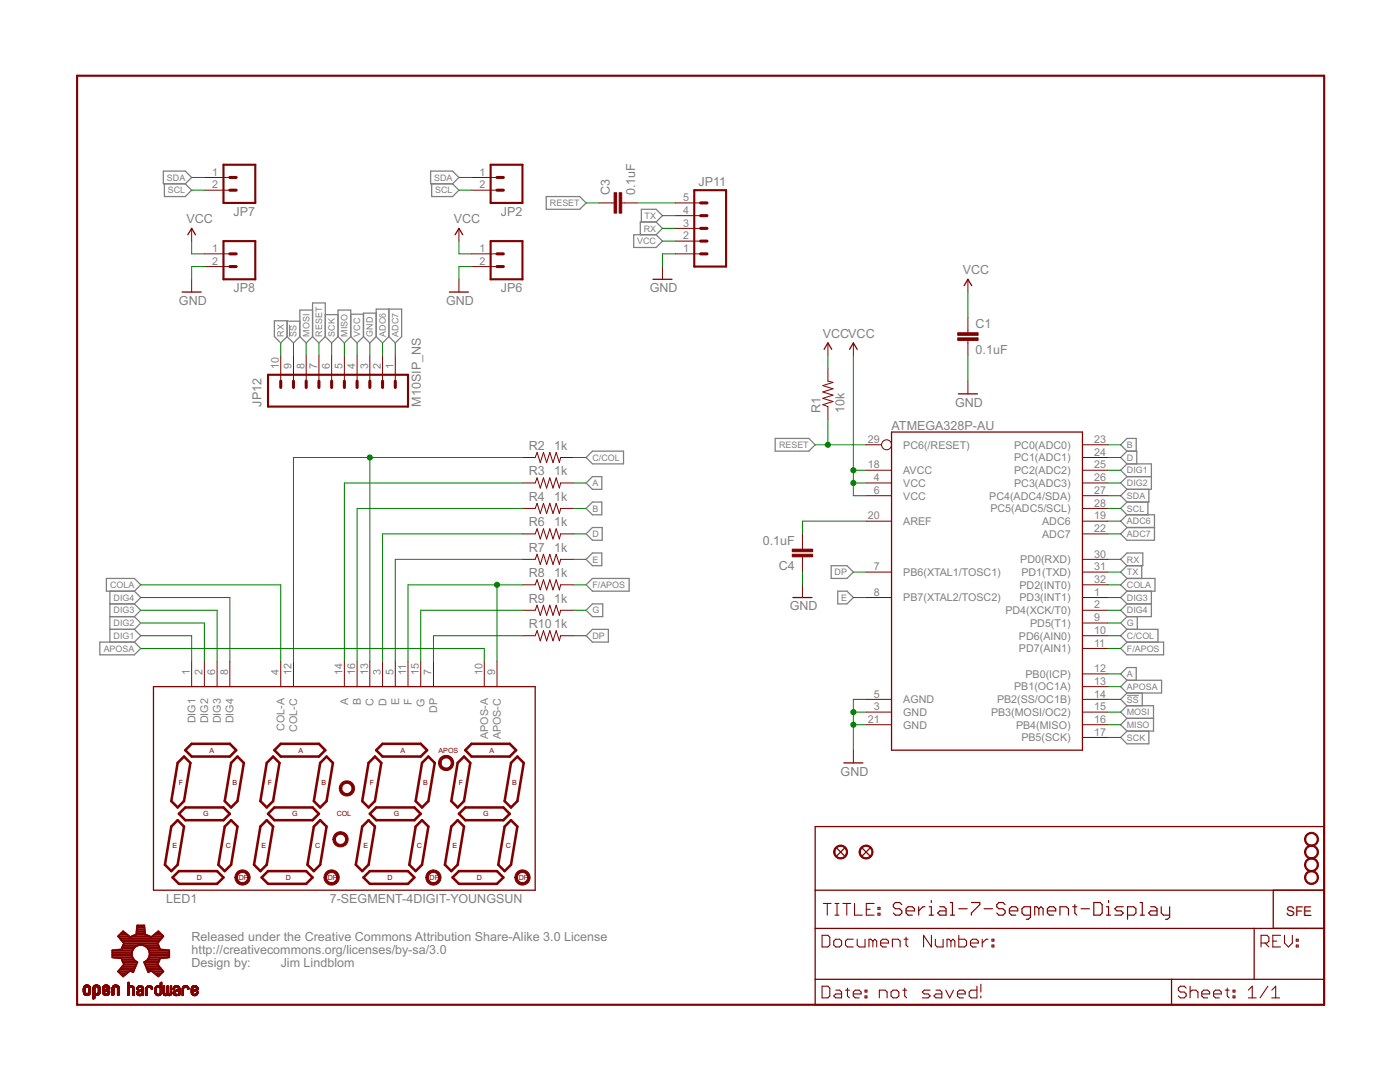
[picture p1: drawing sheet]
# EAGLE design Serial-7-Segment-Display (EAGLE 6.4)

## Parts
ATMEGA328P-AU  ATMEGA328P-AU  ATMEGA168  [TQFP32-08]
C1  0.1uF  CAP0402-CAP  [0402-CAP]
C3  0.1uF  CAP0402-CAP  [0402-CAP]
C4  0.1uF  CAP0402-CAP  [0402-CAP]
JP1  STAND-OFF  [STAND-OFF]
JP2  M021X02_NO_SILK  [1X02_NO_SILK]
JP3  STAND-OFF  [STAND-OFF]
JP4  STAND-OFF  [STAND-OFF]
JP5  STAND-OFF  [STAND-OFF]
JP6  M021X02_NO_SILK  [1X02_NO_SILK]
JP7  M021X02_NO_SILK  [1X02_NO_SILK]
JP8  M021X02_NO_SILK  [1X02_NO_SILK]
JP9  FIDUCIALUFIDUCIAL  [MICRO-FIDUCIAL]
JP10  FIDUCIALUFIDUCIAL  [MICRO-FIDUCIAL]
JP11  M05PTH-NS  [1X05_NO_SILK]
JP12  M10SIP_NS  [1X10_NO_SILK]
LED1  7-SEGMENT-4DIGIT-YOUNGSUN  [7-SEGMENT-4DIGIT-YOUNGSUN]
R1  10k  RESISTOR0402-RES  [0402-RES]
R2  1k  RESISTOR0402-RES  [0402-RES]
R3  1k  RESISTOR0402-RES  [0402-RES]
R4  1k  RESISTOR0402-RES  [0402-RES]
R6  1k  RESISTOR0402-RES  [0402-RES]
R7  1k  RESISTOR0402-RES  [0402-RES]
R8  1k  RESISTOR0402-RES  [0402-RES]
R9  1k  RESISTOR0402-RES  [0402-RES]
R10  1k  RESISTOR0402-RES  [0402-RES]
U$1  CREATIVE_COMMONS  [CREATIVE_COMMONS]
U$2  LOGO-SFESK  [SFE-LOGO-FLAME]
U$4  OSHW-LOGOS  [OSHW-LOGO-S]

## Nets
!SS: ATMEGA328P-AU.14(PB2(SS/OC1B)) JP12.9
A: ATMEGA328P-AU.12(PB0(ICP)) R3.2
ADC6: ATMEGA328P-AU.19(ADC6) JP12.2
ADC7: ATMEGA328P-AU.22(ADC7) JP12.1
APOSA: ATMEGA328P-AU.13(PB1(OC1A)) LED1.10(APOS-A)
B: ATMEGA328P-AU.23(PC0(ADC0)) R4.2
C/COL: ATMEGA328P-AU.10(PD6(AIN0)) R2.2
COLA: ATMEGA328P-AU.32(PD2(INT0)) LED1.4(COL-A)
D: ATMEGA328P-AU.24(PC1(ADC1)) R6.2
DIG1: ATMEGA328P-AU.25(PC2(ADC2)) LED1.1(DIG1)
DIG2: ATMEGA328P-AU.26(PC3(ADC3)) LED1.2(DIG2)
DIG3: ATMEGA328P-AU.1(PD3(INT1)) LED1.6(DIG3)
DIG4: ATMEGA328P-AU.2(PD4(XCK/T0)) LED1.8(DIG4)
DP: ATMEGA328P-AU.7(PB6(XTAL1/TOSC1)) R10.2
E: ATMEGA328P-AU.8(PB7(XTAL2/TOSC2)) R7.2
F/APOS: ATMEGA328P-AU.11(PD7(AIN1)) R8.2
G: ATMEGA328P-AU.9(PD5(T1)) R9.2
GND: ATMEGA328P-AU.3(GND) ATMEGA328P-AU.5(AGND) ATMEGA328P-AU.21(GND) C1.2 C4.1 JP6.2 JP8.2 JP11.1 JP12.3
MISO: ATMEGA328P-AU.16(PB4(MISO)) JP12.5
MOSI: ATMEGA328P-AU.15(PB3(MOSI/OC2)) JP12.8
N$1: ATMEGA328P-AU.20(AREF) C4.2
N$2: LED1.7(DP) R10.1
N$3: LED1.15(G) R9.1
N$4: LED1.9(APOS-C) LED1.11(F) R8.1
N$5: LED1.5(E) R7.1
N$6: LED1.3(D) R6.1
N$8: LED1.16(B) R4.1
N$9: LED1.14(A) R3.1
N$10: LED1.12(COL-C) LED1.13(C) R2.1
N$13: C3.2 JP11.5
RESET: ATMEGA328P-AU.29(PC6(/RESET)) C3.1 JP12.7 R1.1
RX: ATMEGA328P-AU.30(PD0(RXD)) JP11.3 JP12.10
SCK: ATMEGA328P-AU.17(PB5(SCK)) JP12.6
SCL: ATMEGA328P-AU.28(PC5(ADC5/SCL)) JP2.2 JP7.2
SDA: ATMEGA328P-AU.27(PC4(ADC4/SDA)) JP2.1 JP7.1
TX: ATMEGA328P-AU.31(PD1(TXD)) JP11.4
VCC: ATMEGA328P-AU.4(VCC) ATMEGA328P-AU.6(VCC) ATMEGA328P-AU.18(AVCC) C1.1 JP6.1 JP8.1 JP11.2 JP12.4 R1.2

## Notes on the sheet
- Jim Lindblom

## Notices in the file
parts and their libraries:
SparkFun: Released under the Creative Commons Attribution Share-Alike 3.0 License
SparkFun: http://creativecommons.org/licenses/by-sa/3.0
SparkFun-Electromechanical: Licensing: CC v3.0 Share-Alike You are welcome to use this library for commercial purposes.
